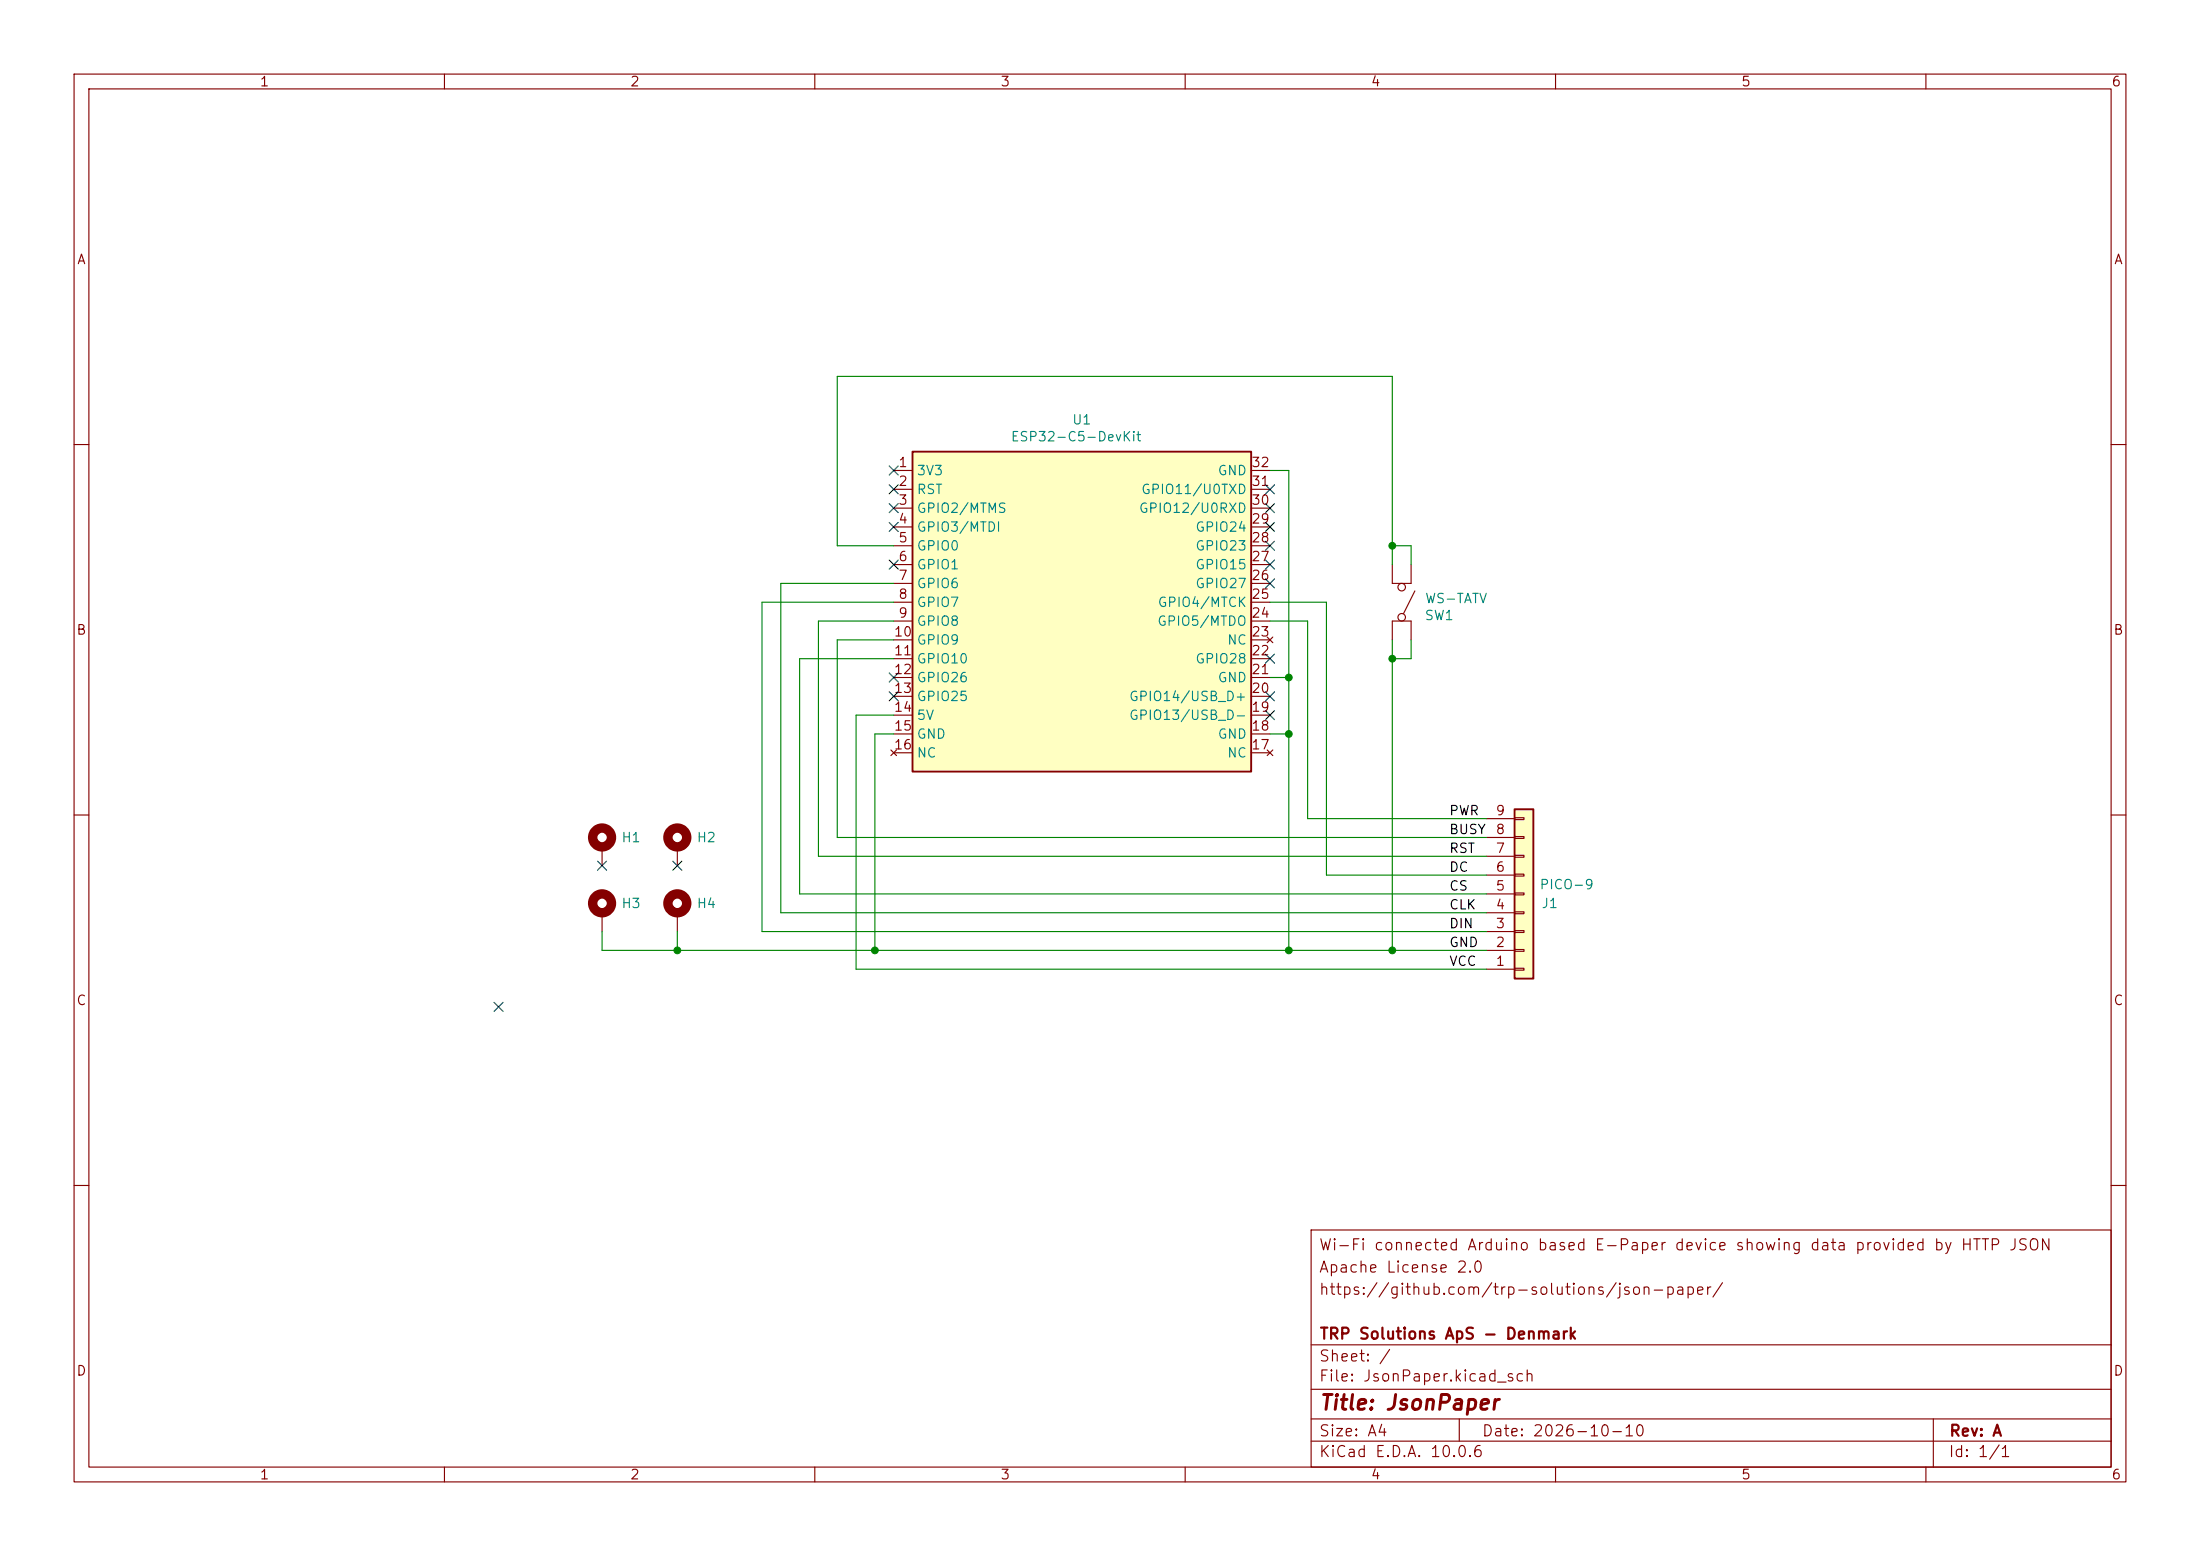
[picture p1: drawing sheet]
(kicad_sch
 (version 20260306)
 (generator "eeschema")
 (generator_version "10.0")
 (paper "A4")
 (title_block
  (title "JsonPaper")
  (date "2026-10-10")
  (rev "A")
  (company "TRP Solutions ApS - Denmark")
  (comment 2 "https://github.com/trp-solutions/json-paper/")
  (comment 3 "Apache License 2.0")
  (comment 4 "Wi-Fi connected Arduino based E-Paper device showing data provided by HTTP JSON"))
 (lib_symbols
  (symbol "CIS:Conn_01x09"
   (pin_names
    (offset 1.016) (hide yes)) (exclude_from_sim no) (in_bom yes) (on_board yes)
   (in_pos_files yes)
   (duplicate_pin_numbers_are_jumpers no)
   (property "Reference" "J" (at 0 12.7 0) (show_name no) (do_not_autoplace no) (effects (font (size 1.27 1.27))))
   (property "Value" "Conn_01x09" (at 0 -12.7 0) (show_name no) (do_not_autoplace no) (effects (font (size 1.27 1.27))))
   (property "Footprint" "" (at 0 0 0) (show_name no) (do_not_autoplace no) (hide yes) (effects (font (size 1.27 1.27))))
   (property "Datasheet" "" (at 0 0 0) (show_name no) (do_not_autoplace no) (hide yes) (effects (font (size 1.27 1.27))))
   (property "Description" "Generic connector, single row, 01x09, script generated (kicad-library-utils/schlib/autogen/connector/)" (at 0 0 0) (show_name no) (do_not_autoplace no) (hide yes) (effects (font (size 1.27 1.27))))
   (symbol "Conn_01x09_1_1"
    (rectangle (start -1.27 11.43) (end 1.27 -11.43) (stroke (width 0.254) (type default)) (fill (type background)))
    (rectangle (start -1.27 10.287) (end 0 10.033) (stroke (width 0.1524) (type default)) (fill (type none)))
    (rectangle (start -1.27 7.747) (end 0 7.493) (stroke (width 0.1524) (type default)) (fill (type none)))
    (rectangle (start -1.27 5.207) (end 0 4.953) (stroke (width 0.1524) (type default)) (fill (type none)))
    (rectangle (start -1.27 2.667) (end 0 2.413) (stroke (width 0.1524) (type default)) (fill (type none)))
    (rectangle (start -1.27 0.127) (end 0 -0.127) (stroke (width 0.1524) (type default)) (fill (type none)))
    (rectangle (start -1.27 -2.413) (end 0 -2.667) (stroke (width 0.1524) (type default)) (fill (type none)))
    (rectangle (start -1.27 -4.953) (end 0 -5.207) (stroke (width 0.1524) (type default)) (fill (type none)))
    (rectangle (start -1.27 -7.493) (end 0 -7.747) (stroke (width 0.1524) (type default)) (fill (type none)))
    (rectangle (start -1.27 -10.033) (end 0 -10.287) (stroke (width 0.1524) (type default)) (fill (type none)))
    (pin passive line (at -5.08 10.16 0) (length 3.81) (name "Pin_1" (effects (font (size 1.27 1.27)))) (number "1" (effects (font (size 1.27 1.27)))))
    (pin passive line (at -5.08 7.62 0) (length 3.81) (name "Pin_2" (effects (font (size 1.27 1.27)))) (number "2" (effects (font (size 1.27 1.27)))))
    (pin passive line (at -5.08 5.08 0) (length 3.81) (name "Pin_3" (effects (font (size 1.27 1.27)))) (number "3" (effects (font (size 1.27 1.27)))))
    (pin passive line (at -5.08 2.54 0) (length 3.81) (name "Pin_4" (effects (font (size 1.27 1.27)))) (number "4" (effects (font (size 1.27 1.27)))))
    (pin passive line (at -5.08 0 0) (length 3.81) (name "Pin_5" (effects (font (size 1.27 1.27)))) (number "5" (effects (font (size 1.27 1.27)))))
    (pin passive line (at -5.08 -2.54 0) (length 3.81) (name "Pin_6" (effects (font (size 1.27 1.27)))) (number "6" (effects (font (size 1.27 1.27)))))
    (pin passive line (at -5.08 -5.08 0) (length 3.81) (name "Pin_7" (effects (font (size 1.27 1.27)))) (number "7" (effects (font (size 1.27 1.27)))))
    (pin passive line (at -5.08 -7.62 0) (length 3.81) (name "Pin_8" (effects (font (size 1.27 1.27)))) (number "8" (effects (font (size 1.27 1.27)))))
    (pin passive line (at -5.08 -10.16 0) (length 3.81) (name "Pin_9" (effects (font (size 1.27 1.27)))) (number "9" (effects (font (size 1.27 1.27))))))
   (embedded_fonts no))
  (symbol "CIS:ESP32-C5-DevKitC-1" (exclude_from_sim no) (in_bom yes) (on_board yes)
   (in_pos_files yes)
   (duplicate_pin_numbers_are_jumpers no)
   (property "Reference" "U" (at -22.352 -0.254 0) (show_name no) (do_not_autoplace no) (effects (font (size 1.27 1.27))))
   (property "Value" "ESP32-C5-DevKitC-1" (at -11.938 -2.286 0) (show_name no) (do_not_autoplace no) (effects (font (size 1.27 1.27))))
   (property "Footprint" "PCM_Espressif:ESP32-C5-DevKitC-1" (at -1.016 -51.308 0) (show_name no) (do_not_autoplace no) (hide yes) (effects (font (size 1.27 1.27))))
   (property "Datasheet" "https://docs.espressif.com/projects/esp-dev-kits/en/latest/esp32c5/esp32-c5-devkitc-1/user_guide.html" (at 2.032 -54.61 0) (show_name no) (do_not_autoplace no) (effects (font (size 1.27 1.27))))
   (property "Description" "" (at 0 0 0) (show_name no) (do_not_autoplace no) (hide yes) (effects (font (size 1.27 1.27))))
   (symbol "ESP32-C5-DevKitC-1_0_1"
    (rectangle (start -22.86 -3.81) (end 22.86 -46.99) (stroke (width 0.254) (type default)) (fill (type background))))
   (symbol "ESP32-C5-DevKitC-1_1_0"
    (pin input line (at -25.4 -8.89 0) (length 2.54) (name "RST" (effects (font (size 1.27 1.27)))) (number "2" (effects (font (size 1.27 1.27)))))
    (pin power_in line (at -25.4 -39.37 0) (length 2.54) (name "5V" (effects (font (size 1.27 1.27)))) (number "14" (effects (font (size 1.27 1.27))))))
   (symbol "ESP32-C5-DevKitC-1_1_1"
    (pin power_in line (at -25.4 -6.35 0) (length 2.54) (name "3V3" (effects (font (size 1.27 1.27)))) (number "1" (effects (font (size 1.27 1.27)))))
    (pin bidirectional line (at -25.4 -11.43 0) (length 2.54) (name "GPIO2/MTMS" (effects (font (size 1.27 1.27)))) (number "3" (effects (font (size 1.27 1.27)))))
    (pin bidirectional line (at -25.4 -13.97 0) (length 2.54) (name "GPIO3/MTDI" (effects (font (size 1.27 1.27)))) (number "4" (effects (font (size 1.27 1.27)))))
    (pin bidirectional line (at -25.4 -16.51 0) (length 2.54) (name "GPIO0" (effects (font (size 1.27 1.27)))) (number "5" (effects (font (size 1.27 1.27)))))
    (pin bidirectional line (at -25.4 -19.05 0) (length 2.54) (name "GPIO1" (effects (font (size 1.27 1.27)))) (number "6" (effects (font (size 1.27 1.27)))))
    (pin bidirectional line (at -25.4 -21.59 0) (length 2.54) (name "GPIO6" (effects (font (size 1.27 1.27)))) (number "7" (effects (font (size 1.27 1.27)))))
    (pin bidirectional line (at -25.4 -24.13 0) (length 2.54) (name "GPIO7" (effects (font (size 1.27 1.27)))) (number "8" (effects (font (size 1.27 1.27)))))
    (pin bidirectional line (at -25.4 -26.67 0) (length 2.54) (name "GPIO8" (effects (font (size 1.27 1.27)))) (number "9" (effects (font (size 1.27 1.27)))))
    (pin bidirectional line (at -25.4 -29.21 0) (length 2.54) (name "GPIO9" (effects (font (size 1.27 1.27)))) (number "10" (effects (font (size 1.27 1.27)))))
    (pin bidirectional line (at -25.4 -31.75 0) (length 2.54) (name "GPIO10" (effects (font (size 1.27 1.27)))) (number "11" (effects (font (size 1.27 1.27)))))
    (pin bidirectional line (at -25.4 -34.29 0) (length 2.54) (name "GPIO26" (effects (font (size 1.27 1.27)))) (number "12" (effects (font (size 1.27 1.27)))))
    (pin bidirectional line (at -25.4 -36.83 0) (length 2.54) (name "GPIO25" (effects (font (size 1.27 1.27)))) (number "13" (effects (font (size 1.27 1.27)))))
    (pin power_in line (at -25.4 -41.91 0) (length 2.54) (name "GND" (effects (font (size 1.27 1.27)))) (number "15" (effects (font (size 1.27 1.27)))))
    (pin no_connect line (at -25.4 -44.45 0) (length 2.54) (name "NC" (effects (font (size 1.27 1.27)))) (number "16" (effects (font (size 1.27 1.27)))))
    (pin no_connect line (at 25.4 -44.45 180) (length 2.54) (name "NC" (effects (font (size 1.27 1.27)))) (number "17" (effects (font (size 1.27 1.27)))))
    (pin power_in line (at 25.4 -41.91 180) (length 2.54) (name "GND" (effects (font (size 1.27 1.27)))) (number "18" (effects (font (size 1.27 1.27)))))
    (pin bidirectional line (at 25.4 -39.37 180) (length 2.54) (name "GPIO13/USB_D-" (effects (font (size 1.27 1.27)))) (number "19" (effects (font (size 1.27 1.27))))
    (alternate "GPIO12" bidirectional line))
    (pin bidirectional line (at 25.4 -36.83 180) (length 2.54) (name "GPIO14/USB_D+" (effects (font (size 1.27 1.27)))) (number "20" (effects (font (size 1.27 1.27))))
    (alternate "GPIO13" bidirectional line))
    (pin power_in line (at 25.4 -34.29 180) (length 2.54) (name "GND" (effects (font (size 1.27 1.27)))) (number "21" (effects (font (size 1.27 1.27)))))
    (pin bidirectional line (at 25.4 -31.75 180) (length 2.54) (name "GPIO28" (effects (font (size 1.27 1.27)))) (number "22" (effects (font (size 1.27 1.27)))))
    (pin no_connect line (at 25.4 -29.21 180) (length 2.54) (name "NC" (effects (font (size 1.27 1.27)))) (number "23" (effects (font (size 1.27 1.27))))
    (alternate "GPIO18/FSPICS2" bidirectional line)
    (alternate "GPIO18/SDIO_CMD" bidirectional line))
    (pin bidirectional line (at 25.4 -26.67 180) (length 2.54) (name "GPIO5/MTDO" (effects (font (size 1.27 1.27)))) (number "24" (effects (font (size 1.27 1.27)))))
    (pin bidirectional line (at 25.4 -24.13 180) (length 2.54) (name "GPIO4/MTCK" (effects (font (size 1.27 1.27)))) (number "25" (effects (font (size 1.27 1.27)))))
    (pin bidirectional line (at 25.4 -21.59 180) (length 2.54) (name "GPIO27" (effects (font (size 1.27 1.27)))) (number "26" (effects (font (size 1.27 1.27)))))
    (pin bidirectional line (at 25.4 -19.05 180) (length 2.54) (name "GPIO15" (effects (font (size 1.27 1.27)))) (number "27" (effects (font (size 1.27 1.27)))))
    (pin bidirectional line (at 25.4 -16.51 180) (length 2.54) (name "GPIO23" (effects (font (size 1.27 1.27)))) (number "28" (effects (font (size 1.27 1.27)))))
    (pin bidirectional line (at 25.4 -13.97 180) (length 2.54) (name "GPIO24" (effects (font (size 1.27 1.27)))) (number "29" (effects (font (size 1.27 1.27)))))
    (pin bidirectional line (at 25.4 -11.43 180) (length 2.54) (name "GPIO12/U0RXD" (effects (font (size 1.27 1.27)))) (number "30" (effects (font (size 1.27 1.27))))
    (alternate "GPIO17" bidirectional line)
    (alternate "GPIO17/FSPICS1" bidirectional line))
    (pin bidirectional line (at 25.4 -8.89 180) (length 2.54) (name "GPIO11/U0TXD" (effects (font (size 1.27 1.27)))) (number "31" (effects (font (size 1.27 1.27))))
    (alternate "GPIO16" bidirectional line)
    (alternate "GPIO16/FSPICS0" bidirectional line))
    (pin power_in line (at 25.4 -6.35 180) (length 2.54) (name "GND" (effects (font (size 1.27 1.27)))) (number "32" (effects (font (size 1.27 1.27))))))
   (embedded_fonts no))
  (symbol "CIS:MountingHole_Pad"
   (pin_numbers (hide yes))
   (pin_names
    (offset 1.016) (hide yes)) (exclude_from_sim no) (in_bom yes) (on_board yes)
   (in_pos_files yes)
   (duplicate_pin_numbers_are_jumpers no)
   (property "Reference" "H" (at 0 6.35 0) (show_name no) (do_not_autoplace no) (effects (font (size 1.27 1.27))))
   (property "Value" "MountingHole_Pad" (at 0 4.445 0) (show_name no) (do_not_autoplace no) (effects (font (size 1.27 1.27))))
   (property "Footprint" "" (at 0 0 0) (show_name no) (do_not_autoplace no) (hide yes) (effects (font (size 1.27 1.27))))
   (property "Datasheet" "" (at 0 0 0) (show_name no) (do_not_autoplace no) (hide yes) (effects (font (size 1.27 1.27))))
   (property "Description" "" (at 0 0 0) (show_name no) (do_not_autoplace no) (hide yes) (effects (font (size 1.27 1.27))))
   (symbol "MountingHole_Pad_0_1"
    (circle (center 0 1.27) (radius 1.27) (stroke (width 1.27) (type solid)) (fill (type none))))
   (symbol "MountingHole_Pad_1_1"
    (pin input line (at 0 -2.54 90) (length 2.54) (name "1" (effects (font (size 1.27 1.27)))) (number "1" (effects (font (size 1.27 1.27))))))
   (embedded_fonts no))
  (symbol "CIS:SW_SPST_4pin"
   (pin_numbers (hide yes))
   (pin_names
    (offset 0) (hide yes)) (exclude_from_sim no) (in_bom yes) (on_board yes)
   (in_pos_files yes)
   (duplicate_pin_numbers_are_jumpers no)
   (property "Reference" "SW" (at 0 3.175 0) (show_name no) (do_not_autoplace no) (effects (font (size 1.27 1.27))))
   (property "Value" "SW_SPST_4pin" (at 0 -2.54 0) (show_name no) (do_not_autoplace no) (effects (font (size 1.27 1.27))))
   (property "Footprint" "" (at 0 0 0) (show_name no) (do_not_autoplace no) (hide yes) (effects (font (size 1.27 1.27))))
   (property "Datasheet" "" (at 0 0 0) (show_name no) (do_not_autoplace no) (hide yes) (effects (font (size 1.27 1.27))))
   (property "Description" "Single Pole Single Throw (SPST) switch - 4pin" (at 0 0 0) (show_name no) (do_not_autoplace no) (hide yes) (effects (font (size 1.27 1.27))))
   (symbol "SW_SPST_4pin_0_0"
    (circle (center -2.032 0) (radius 0.508) (stroke (width 0) (type default)) (fill (type none)))
    (polyline (pts (xy -1.524 0.254) (xy 1.524 1.778)) (stroke (width 0) (type default)) (fill (type none)))
    (circle (center 2.032 0) (radius 0.508) (stroke (width 0) (type default)) (fill (type none))))
   (symbol "SW_SPST_4pin_0_1"
    (polyline (pts (xy -2.54 -1.27) (xy -2.54 1.27)) (stroke (width 0) (type default)) (fill (type none)))
    (polyline (pts (xy 2.54 -1.27) (xy 2.54 1.27)) (stroke (width 0) (type default)) (fill (type none))))
   (symbol "SW_SPST_4pin_1_1"
    (pin passive line (at -5.08 1.27 0) (length 2.54) (name "A1" (effects (font (size 1.27 1.27)))) (number "1" (effects (font (size 1.27 1.27)))))
    (pin passive line (at 5.08 1.27 180) (length 2.54) (name "B1" (effects (font (size 1.27 1.27)))) (number "2" (effects (font (size 1.27 1.27)))))
    (pin passive line (at -5.08 -1.27 0) (length 2.54) (name "A2" (effects (font (size 1.27 1.27)))) (number "3" (effects (font (size 1.27 1.27)))))
    (pin passive line (at 5.08 -1.27 180) (length 2.54) (name "B2" (effects (font (size 1.27 1.27)))) (number "4" (effects (font (size 1.27 1.27))))))
   (embedded_fonts no)))
 (junction
  (at 187.96 73.66)
  (diameter 0)
  (color 0 0 0 0))
 (junction
  (at 118.11 128.27)
  (diameter 0)
  (color 0 0 0 0))
 (junction
  (at 91.44 128.27)
  (diameter 0)
  (color 0 0 0 0))
 (junction
  (at 187.96 88.9)
  (diameter 0)
  (color 0 0 0 0))
 (junction
  (at 187.96 128.27)
  (diameter 0)
  (color 0 0 0 0))
 (junction
  (at 173.99 128.27)
  (diameter 0)
  (color 0 0 0 0))
 (junction
  (at 173.99 91.44)
  (diameter 0)
  (color 0 0 0 0))
 (junction
  (at 173.99 99.06)
  (diameter 0)
  (color 0 0 0 0))
 (no_connect
  (at 171.45 78.74))
 (no_connect
  (at 120.65 71.12))
 (no_connect
  (at 81.28 116.84))
 (no_connect
  (at 171.45 76.2))
 (no_connect
  (at 67.31 135.89))
 (no_connect
  (at 171.45 73.66))
 (no_connect
  (at 120.65 68.58))
 (no_connect
  (at 120.65 63.5))
 (no_connect
  (at 171.45 96.52))
 (no_connect
  (at 171.45 66.04))
 (no_connect
  (at 171.45 93.98))
 (no_connect
  (at 171.45 71.12))
 (no_connect
  (at 120.65 76.2))
 (no_connect
  (at 120.65 93.98))
 (no_connect
  (at 120.65 66.04))
 (no_connect
  (at 91.44 116.84))
 (no_connect
  (at 171.45 88.9))
 (no_connect
  (at 120.65 91.44))
 (no_connect
  (at 171.45 68.58))
 (wire
  (pts (xy 113.03 50.8) (xy 187.96 50.8))
  (stroke (width 0) (type default)))
 (wire
  (pts (xy 171.45 83.82) (xy 176.53 83.82))
  (stroke (width 0) (type default)))
 (wire
  (pts (xy 107.95 120.65) (xy 200.66 120.65))
  (stroke (width 0) (type default)))
 (wire
  (pts (xy 190.5 86.36) (xy 190.5 88.9))
  (stroke (width 0) (type default)))
 (wire
  (pts (xy 102.87 81.28) (xy 102.87 125.73))
  (stroke (width 0) (type default)))
 (wire
  (pts (xy 105.41 78.74) (xy 120.65 78.74))
  (stroke (width 0) (type default)))
 (wire
  (pts (xy 176.53 110.49) (xy 200.66 110.49))
  (stroke (width 0) (type default)))
 (wire
  (pts (xy 171.45 99.06) (xy 173.99 99.06))
  (stroke (width 0) (type default)))
 (wire
  (pts (xy 110.49 115.57) (xy 200.66 115.57))
  (stroke (width 0) (type default)))
 (wire
  (pts (xy 190.5 73.66) (xy 187.96 73.66))
  (stroke (width 0) (type default)))
 (wire
  (pts (xy 81.28 125.73) (xy 81.28 128.27))
  (stroke (width 0) (type default)))
 (wire
  (pts (xy 190.5 76.2) (xy 190.5 73.66))
  (stroke (width 0) (type default)))
 (wire
  (pts (xy 171.45 91.44) (xy 173.99 91.44))
  (stroke (width 0) (type default)))
 (wire
  (pts (xy 113.03 113.03) (xy 200.66 113.03))
  (stroke (width 0) (type default)))
 (wire
  (pts (xy 187.96 86.36) (xy 187.96 88.9))
  (stroke (width 0) (type default)))
 (wire
  (pts (xy 120.65 96.52) (xy 115.57 96.52))
  (stroke (width 0) (type default)))
 (wire
  (pts (xy 113.03 86.36) (xy 113.03 113.03))
  (stroke (width 0) (type default)))
 (wire
  (pts (xy 171.45 63.5) (xy 173.99 63.5))
  (stroke (width 0) (type default)))
 (wire
  (pts (xy 113.03 73.66) (xy 113.03 50.8))
  (stroke (width 0) (type default)))
 (wire
  (pts (xy 173.99 63.5) (xy 173.99 91.44))
  (stroke (width 0) (type default)))
 (wire
  (pts (xy 173.99 99.06) (xy 173.99 128.27))
  (stroke (width 0) (type default)))
 (wire
  (pts (xy 120.65 86.36) (xy 113.03 86.36))
  (stroke (width 0) (type default)))
 (wire
  (pts (xy 187.96 50.8) (xy 187.96 73.66))
  (stroke (width 0) (type default)))
 (wire
  (pts (xy 102.87 125.73) (xy 200.66 125.73))
  (stroke (width 0) (type default)))
 (wire
  (pts (xy 105.41 123.19) (xy 105.41 78.74))
  (stroke (width 0) (type default)))
 (wire
  (pts (xy 173.99 91.44) (xy 173.99 99.06))
  (stroke (width 0) (type default)))
 (wire
  (pts (xy 120.65 83.82) (xy 110.49 83.82))
  (stroke (width 0) (type default)))
 (wire
  (pts (xy 81.28 128.27) (xy 91.44 128.27))
  (stroke (width 0) (type default)))
 (wire
  (pts (xy 179.07 118.11) (xy 200.66 118.11))
  (stroke (width 0) (type default)))
 (wire
  (pts (xy 118.11 128.27) (xy 200.66 128.27))
  (stroke (width 0) (type default)))
 (wire
  (pts (xy 179.07 81.28) (xy 179.07 118.11))
  (stroke (width 0) (type default)))
 (wire
  (pts (xy 115.57 130.81) (xy 200.66 130.81))
  (stroke (width 0) (type default)))
 (wire
  (pts (xy 171.45 81.28) (xy 179.07 81.28))
  (stroke (width 0) (type default)))
 (wire
  (pts (xy 120.65 99.06) (xy 118.11 99.06))
  (stroke (width 0) (type default)))
 (wire
  (pts (xy 115.57 96.52) (xy 115.57 130.81))
  (stroke (width 0) (type default)))
 (wire
  (pts (xy 187.96 88.9) (xy 187.96 128.27))
  (stroke (width 0) (type default)))
 (wire
  (pts (xy 200.66 123.19) (xy 105.41 123.19))
  (stroke (width 0) (type default)))
 (wire
  (pts (xy 118.11 99.06) (xy 118.11 128.27))
  (stroke (width 0) (type default)))
 (wire
  (pts (xy 91.44 125.73) (xy 91.44 128.27))
  (stroke (width 0) (type default)))
 (wire
  (pts (xy 120.65 88.9) (xy 107.95 88.9))
  (stroke (width 0) (type default)))
 (wire
  (pts (xy 120.65 73.66) (xy 113.03 73.66))
  (stroke (width 0) (type default)))
 (wire
  (pts (xy 187.96 73.66) (xy 187.96 76.2))
  (stroke (width 0) (type default)))
 (wire
  (pts (xy 176.53 83.82) (xy 176.53 110.49))
  (stroke (width 0) (type default)))
 (wire
  (pts (xy 110.49 83.82) (xy 110.49 115.57))
  (stroke (width 0) (type default)))
 (wire
  (pts (xy 107.95 88.9) (xy 107.95 120.65))
  (stroke (width 0) (type default)))
 (wire
  (pts (xy 120.65 81.28) (xy 102.87 81.28))
  (stroke (width 0) (type default)))
 (wire
  (pts (xy 190.5 88.9) (xy 187.96 88.9))
  (stroke (width 0) (type default)))
 (wire
  (pts (xy 91.44 128.27) (xy 118.11 128.27))
  (stroke (width 0) (type default)))
 (label "DC"
  (at 195.58 118.11 0)
  (effects (font (size 1.27 1.27)) (justify left bottom)))
 (label "PWR"
  (at 195.58 110.49 0)
  (effects (font (size 1.27 1.27)) (justify left bottom)))
 (label "DIN"
  (at 195.58 125.73 0)
  (effects (font (size 1.27 1.27)) (justify left bottom)))
 (label "RST"
  (at 195.58 115.57 0)
  (effects (font (size 1.27 1.27)) (justify left bottom)))
 (label "CS"
  (at 195.58 120.65 0)
  (effects (font (size 1.27 1.27)) (justify left bottom)))
 (label "CLK"
  (at 195.58 123.19 0)
  (effects (font (size 1.27 1.27)) (justify left bottom)))
 (label "BUSY"
  (at 195.58 113.03 0)
  (effects (font (size 1.27 1.27)) (justify left bottom)))
 (label "VCC"
  (at 195.58 130.81 0)
  (effects (font (size 1.27 1.27)) (justify left bottom)))
 (label "GND"
  (at 195.58 128.27 0)
  (effects (font (size 1.27 1.27)) (justify left bottom)))
 (symbol
  (lib_id "CIS:MountingHole_Pad")
  (at 91.44 123.19 0)
  (unit 1)
  (body_style 1)
  (exclude_from_sim no)
  (in_bom yes)
  (on_board yes)
  (in_pos_files yes)
  (dnp no)
  (fields_autoplaced yes)
  (property "Reference" "H4" (at 93.98 121.9199 0) (show_name no) (do_not_autoplace no) (effects (font (size 1.27 1.27)) (justify left)))
  (property "Value" "MountingHole_Pad" (at 93.98 123.1899 0) (hide yes) (show_name no) (do_not_autoplace no) (effects (font (size 1.27 1.27)) (justify left)))
  (property "Footprint" "CIS:MountingHole_2.7mm_M2.5_Pad_Via" (at 91.44 123.19 0) (hide yes) (show_name no) (do_not_autoplace no) (effects (font (size 1.27 1.27))))
  (property "Datasheet" "" (at 91.44 123.19 0) (hide yes) (show_name no) (do_not_autoplace no) (effects (font (size 1.27 1.27))))
  (property "Description" "" (at 91.44 123.19 0) (hide yes) (show_name no) (do_not_autoplace no) (effects (font (size 1.27 1.27))))
  (property "ItemNo" "503003" (at 91.44 123.19 0) (hide yes) (show_name no) (do_not_autoplace no) (effects (font (size 1.27 1.27))))
  (pin "1"))
 (symbol
  (lib_id "CIS:MountingHole_Pad")
  (at 91.44 114.3 0)
  (unit 1)
  (body_style 1)
  (exclude_from_sim no)
  (in_bom yes)
  (on_board yes)
  (in_pos_files yes)
  (dnp no)
  (fields_autoplaced yes)
  (property "Reference" "H2" (at 93.98 113.0299 0) (show_name no) (do_not_autoplace no) (effects (font (size 1.27 1.27)) (justify left)))
  (property "Value" "MountingHole_Pad" (at 93.98 114.2999 0) (hide yes) (show_name no) (do_not_autoplace no) (effects (font (size 1.27 1.27)) (justify left)))
  (property "Footprint" "CIS:MountingHole_2.7mm_M2.5_Pad_Via" (at 91.44 114.3 0) (hide yes) (show_name no) (do_not_autoplace no) (effects (font (size 1.27 1.27))))
  (property "Datasheet" "" (at 91.44 114.3 0) (hide yes) (show_name no) (do_not_autoplace no) (effects (font (size 1.27 1.27))))
  (property "Description" "" (at 91.44 114.3 0) (hide yes) (show_name no) (do_not_autoplace no) (effects (font (size 1.27 1.27))))
  (property "ItemNo" "503003" (at 91.44 114.3 0) (hide yes) (show_name no) (do_not_autoplace no) (effects (font (size 1.27 1.27))))
  (pin "1"))
 (symbol
  (lib_id "CIS:Conn_01x09")
  (at 205.74 120.65 0)
  (mirror x)
  (unit 1)
  (body_style 1)
  (exclude_from_sim no)
  (in_bom yes)
  (on_board yes)
  (in_pos_files yes)
  (dnp no)
  (property "Reference" "J1" (at 208.026 121.92 0) (show_name no) (do_not_autoplace no) (effects (font (size 1.27 1.27)) (justify left)))
  (property "Value" "PICO-9" (at 207.772 119.38 0) (show_name no) (do_not_autoplace no) (effects (font (size 1.27 1.27)) (justify left)))
  (property "Footprint" "CIS:Molex_PicoBlade_1x09_P1.25mm_Horizontal" (at 205.74 120.65 0) (hide yes) (show_name no) (do_not_autoplace no) (effects (font (size 1.27 1.27))))
  (property "Datasheet" "" (at 205.74 120.65 0) (hide yes) (show_name no) (do_not_autoplace no) (effects (font (size 1.27 1.27))))
  (property "Description" "Generic connector, single row, 01x09, script generated (kicad-library-utils/schlib/autogen/connector/)" (at 205.74 120.65 0) (hide yes) (show_name no) (do_not_autoplace no) (effects (font (size 1.27 1.27))))
  (property "ItemNo" "501005" (at 205.74 120.65 0) (hide yes) (show_name no) (do_not_autoplace no) (effects (font (size 1.27 1.27))))
  (property "Manufacturer" "Molex" (at 205.74 120.65 0) (hide yes) (show_name no) (do_not_autoplace no) (effects (font (size 1.27 1.27))))
  (property "Part number" "53048-0910" (at 205.74 120.65 0) (hide yes) (show_name no) (do_not_autoplace no) (effects (font (size 1.27 1.27))))
  (pin "1")
  (pin "2")
  (pin "3")
  (pin "4")
  (pin "5")
  (pin "6")
  (pin "7")
  (pin "8")
  (pin "9"))
 (symbol
  (lib_id "CIS:SW_SPST_4pin")
  (at 189.23 81.28 270)
  (mirror x)
  (unit 1)
  (body_style 1)
  (exclude_from_sim no)
  (in_bom yes)
  (on_board yes)
  (in_pos_files yes)
  (dnp no)
  (property "Reference" "SW1" (at 194.31 83.058 90) (show_name no) (do_not_autoplace no) (effects (font (size 1.27 1.27))))
  (property "Value" "WS-TATV" (at 196.596 80.772 90) (show_name no) (do_not_autoplace no) (effects (font (size 1.27 1.27))))
  (property "Footprint" "CIS:SW_PUSH_6mm" (at 189.23 81.28 0) (hide yes) (show_name no) (do_not_autoplace no) (effects (font (size 1.27 1.27))))
  (property "Datasheet" "" (at 189.23 81.28 0) (hide yes) (show_name no) (do_not_autoplace no) (effects (font (size 1.27 1.27))))
  (property "Description" "Single Pole Single Throw (SPST) switch - 4pin" (at 189.23 81.28 0) (hide yes) (show_name no) (do_not_autoplace no) (effects (font (size 1.27 1.27))))
  (property "ItemNo" "420000" (at 189.23 81.28 90) (hide yes) (show_name no) (do_not_autoplace no) (effects (font (size 1.27 1.27))))
  (property "Manufacturer" "Wurth Elektronik" (at 189.23 81.28 90) (hide yes) (show_name no) (do_not_autoplace no) (effects (font (size 1.27 1.27))))
  (property "Part number" "430156043726" (at 189.23 81.28 90) (hide yes) (show_name no) (do_not_autoplace no) (effects (font (size 1.27 1.27))))
  (pin "1")
  (pin "3")
  (pin "2")
  (pin "4"))
 (symbol
  (lib_id "CIS:MountingHole_Pad")
  (at 81.28 114.3 0)
  (unit 1)
  (body_style 1)
  (exclude_from_sim no)
  (in_bom yes)
  (on_board yes)
  (in_pos_files yes)
  (dnp no)
  (fields_autoplaced yes)
  (property "Reference" "H1" (at 83.82 113.0299 0) (show_name no) (do_not_autoplace no) (effects (font (size 1.27 1.27)) (justify left)))
  (property "Value" "MountingHole_Pad" (at 83.82 114.2999 0) (hide yes) (show_name no) (do_not_autoplace no) (effects (font (size 1.27 1.27)) (justify left)))
  (property "Footprint" "CIS:MountingHole_2.7mm_M2.5_Pad_Via" (at 81.28 114.3 0) (hide yes) (show_name no) (do_not_autoplace no) (effects (font (size 1.27 1.27))))
  (property "Datasheet" "" (at 81.28 114.3 0) (hide yes) (show_name no) (do_not_autoplace no) (effects (font (size 1.27 1.27))))
  (property "Description" "" (at 81.28 114.3 0) (hide yes) (show_name no) (do_not_autoplace no) (effects (font (size 1.27 1.27))))
  (property "ItemNo" "503003" (at 81.28 114.3 0) (hide yes) (show_name no) (do_not_autoplace no) (effects (font (size 1.27 1.27))))
  (pin "1"))
 (symbol
  (lib_id "CIS:MountingHole_Pad")
  (at 81.28 123.19 0)
  (unit 1)
  (body_style 1)
  (exclude_from_sim no)
  (in_bom yes)
  (on_board yes)
  (in_pos_files yes)
  (dnp no)
  (fields_autoplaced yes)
  (property "Reference" "H3" (at 83.82 121.9199 0) (show_name no) (do_not_autoplace no) (effects (font (size 1.27 1.27)) (justify left)))
  (property "Value" "MountingHole_Pad" (at 83.82 123.1899 0) (hide yes) (show_name no) (do_not_autoplace no) (effects (font (size 1.27 1.27)) (justify left)))
  (property "Footprint" "CIS:MountingHole_2.7mm_M2.5_Pad_Via" (at 81.28 123.19 0) (hide yes) (show_name no) (do_not_autoplace no) (effects (font (size 1.27 1.27))))
  (property "Datasheet" "" (at 81.28 123.19 0) (hide yes) (show_name no) (do_not_autoplace no) (effects (font (size 1.27 1.27))))
  (property "Description" "" (at 81.28 123.19 0) (hide yes) (show_name no) (do_not_autoplace no) (effects (font (size 1.27 1.27))))
  (property "ItemNo" "503003" (at 81.28 123.19 0) (hide yes) (show_name no) (do_not_autoplace no) (effects (font (size 1.27 1.27))))
  (pin "1"))
 (symbol
  (lib_id "CIS:ESP32-C5-DevKitC-1")
  (at 146.05 57.15 0)
  (unit 1)
  (body_style 1)
  (exclude_from_sim no)
  (in_bom yes)
  (on_board yes)
  (in_pos_files yes)
  (dnp no)
  (property "Reference" "U1" (at 146.05 56.642 0) (show_name no) (do_not_autoplace no) (effects (font (size 1.27 1.27))))
  (property "Value" "ESP32-C5-DevKit" (at 145.288 58.928 0) (show_name no) (do_not_autoplace no) (effects (font (size 1.27 1.27))))
  (property "Footprint" "CIS:ESP32-C5-DevKitC-1" (at 145.034 108.458 0) (hide yes) (show_name no) (do_not_autoplace no) (effects (font (size 1.27 1.27))))
  (property "Datasheet" "https://docs.espressif.com/projects/esp-dev-kits/en/latest/esp32c5/esp32-c5-devkitc-1/user_guide.html" (at 146.05 58.42 0) (hide yes) (show_name no) (do_not_autoplace no) (effects (font (size 1.27 1.27))))
  (property "Description" "" (at 146.05 57.15 0) (hide yes) (show_name no) (do_not_autoplace no) (effects (font (size 1.27 1.27))))
  (property "ItemNo" "319000" (at 146.05 57.15 0) (hide yes) (show_name no) (do_not_autoplace no) (effects (font (size 1.27 1.27))))
  (property "Manufacturer" "Espressif Systems" (at 146.05 57.15 0) (hide yes) (show_name no) (do_not_autoplace no) (effects (font (size 1.27 1.27))))
  (property "Part number" "ESP32-C5-DevKitC-1-N8R8" (at 146.05 57.15 0) (hide yes) (show_name no) (do_not_autoplace no) (effects (font (size 1.27 1.27))))
  (pin "4")
  (pin "3")
  (pin "1")
  (pin "14")
  (pin "2")
  (pin "5")
  (pin "6")
  (pin "7")
  (pin "8")
  (pin "9")
  (pin "10")
  (pin "11")
  (pin "12")
  (pin "13")
  (pin "15")
  (pin "16")
  (pin "17")
  (pin "18")
  (pin "19")
  (pin "20")
  (pin "21")
  (pin "22")
  (pin "23")
  (pin "24")
  (pin "25")
  (pin "26")
  (pin "27")
  (pin "28")
  (pin "29")
  (pin "30")
  (pin "31")
  (pin "32"))
 (sheet_instances
  (path ""
   (page "1")))
 (embedded_fonts no))
